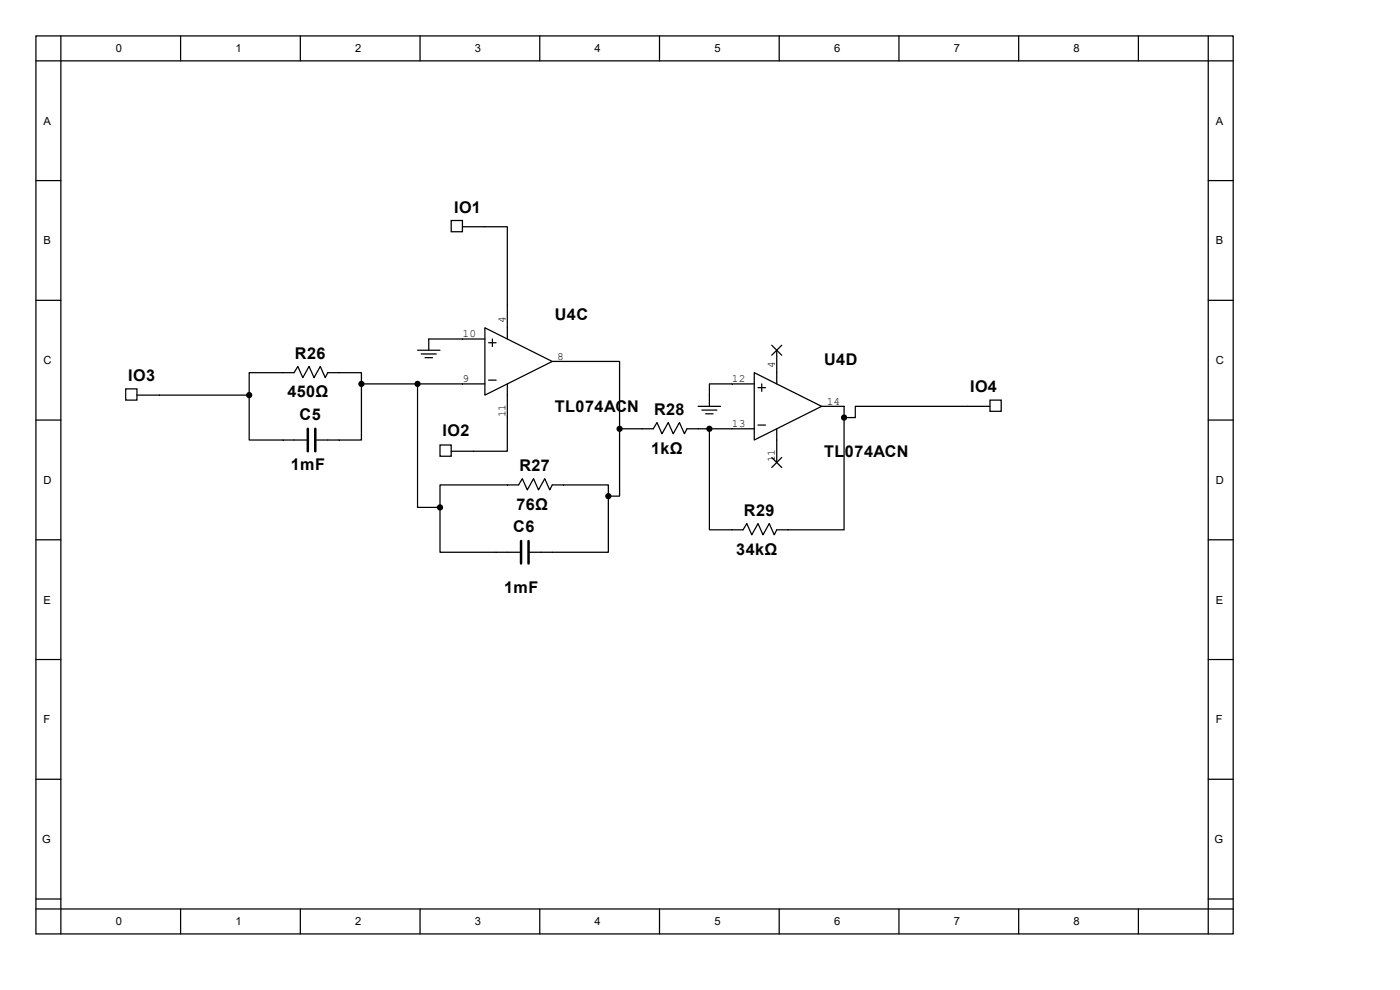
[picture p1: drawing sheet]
<svg xmlns="http://www.w3.org/2000/svg" width="297mm" height="210mm" viewBox="0 0 297 210" stroke-linecap="round" stroke-linejoin="round" font-family="sans-serif">
<g fill="none" stroke="#000" stroke-width=".26">
<path d="M7.6 7.6h254v190.5h-254zM7.6 12.9h254M12.9 7.6v190.5M38.3 7.6v5.3M63.7 7.6v5.3M89.1 7.6v5.3M114.5 7.6v5.3M139.9 7.6v5.3M165.3 7.6v5.3M190.7 7.6v5.3M216.1 7.6v5.3M241.5 7.6v5.3"/>
<path d="M256.3 7.6v190.5M7.6 38.3h5.3M256.3 38.3h5.3M95.7 46.8h2.4v2.4h-2.4zM98.1 48.1h9.5v23.8M7.6 63.7h5.3M88.6 74.3h4.7M89.4 75.1h3.2M90.2 75.9h1.6M102.9 69.5l14.3 7.2-14.3 7.1zM102.9 71.9h-11.9v2.4M103.7 72.7h1.6"/>
<path d="M104.5 71.9v1.6M117.2 76.7h14.2v14.3M160 79.1l14.3 7.1-14.3 7.1zM163.7 73.2l2.1 2.2M164.8 74.3v7.1M165.8 73.2l-2.1 2.2M256.3 63.7h5.3M7.6 89.1h5.3M26.7 82.5h2.4v2.4h-2.4zM29.1 83.8h23.8M52.9 83.8v9.5h12.4M76.7 81.4v-2.3h-7.2l-.5 1-1.1-2.4-1.3 2.4-1-2.4-1.4 2.4-1-2.4-.8 1.4h-9.5v4.7"/>
<path d="M76.7 81.4v11.9h-9.8M76.7 81.4h26.2M88.6 81.4v26.2h4.7M93.3 94.4h2.4v2.4h-2.4zM103.7 80.6h1.6M107.6 81.4v14.3h-11.9M131.4 91h7.2l.8-1.4 1 2.4 1.4-2.4 1 2.4 1.3-2.4 1.1 2.4 .5-1h14.3M131.4 91v14.3h-2.3M148.1 86.2h4.8M148.9 87h3.2M149.7 87.8h1.6M160 81.4h-9.5v4.8"/>
<path d="M160.8 90.2h1.6M160.8 82.2h1.6M161.6 81.4v1.6M163.7 97l2.1 2.2M164.8 91v7.1M165.8 97l-2.1 2.2M174.3 86.2h4.8v2.4M179.1 88.6v23.8h-14.3l-.5 1.1-1.1-2.4-1.3 2.4-1.1-2.4-1.3 2.4-1.1-2.4-.8 1.3h-7.1v-21.4M210 84.9h2.4v2.4h-2.4zM210 86.2h-28.5v2.4h-2.4M256.3 89.1h5.3M7.6 114.5h5.3"/>
<path d="M93.3 107.6v9.6h17.2M129.1 105.3v-2.4h-11.9l-.6 1-1-2.4-1.4 2.4-1-2.4-1.3 2.4-1.1-2.4-.8 1.4h-16.7v4.7M129.1 105.3v11.9h-17M256.3 114.5h5.3M7.6 139.9h5.3M256.3 139.9h5.3M7.6 165.3h5.3M256.3 165.3h5.3M7.6 190.7h5.3M7.6 192.8h254M38.3 192.8v5.3M63.7 192.8v5.3"/>
<path d="M89.1 192.8v5.3M114.5 192.8v5.3M139.9 192.8v5.3M165.3 192.8v5.3M190.7 192.8v5.3M216.1 192.8v5.3M241.5 192.8v5.3M256.3 190.7h5.3"/>
</g>
<path d="M65.3 91v4.7M66.9 91v4.7M110.5 114.8v4.7M112.1 114.8v4.7" fill="none" stroke="#000" stroke-width=".53"/>
<g fill="#000" stroke="#000" stroke-width=".26">
<circle cx="52.9" cy="83.8" r=".53"/>
<circle cx="76.7" cy="81.4" r=".53"/>
<circle cx="88.6" cy="81.4" r=".53"/>
<circle cx="131.4" cy="91" r=".53"/>
<circle cx="150.5" cy="91" r=".53"/>
<circle cx="179.1" cy="88.6" r=".53"/>
<circle cx="93.3" cy="107.6" r=".53"/>
<circle cx="129.1" cy="105.3" r=".53"/>
</g>
<g font-size="3.4">
<text x="96.4" y="45.1">IO1</text>
<text x="117.7" y="67.9">U4C</text>
<text x="62.6" y="76.1">R26</text>
<text x="174.8" y="77.4">U4D</text>
<text x="27.2" y="80.9">IO3</text>
<text x="205.8" y="83.2">IO4</text>
<text x="61" y="84.3">450Ω</text>
<text x="63.5" y="89.1">C5</text>
<text x="117.7" y="87.5">TL074ACN</text>
<text x="138.8" y="88">R28</text>
<text x="93.9" y="92.5">IO2</text>
<text x="61.7" y="99.7">1mF</text>
<text x="110.2" y="99.9">R27</text>
<text x="138.1" y="96.2">1kΩ</text>
<text x="174.8" y="97">TL074ACN</text>
<text x="108.8" y="112.9">C6</text>
<text x="109.6" y="108.1">76Ω</text>
<text x="157.8" y="109.4">R29</text>
<text x="156.2" y="117.6">34kΩ</text>
<text x="106.9" y="125.9">1mF</text>
</g>
<g font-size="2.4">
<text x="24.6" y="11.1">0</text>
<text x="50" y="11.1">1</text>
<text x="75.4" y="11.1">2</text>
<text x="100.8" y="11.1">3</text>
<text x="126.2" y="11.1">4</text>
<text x="151.6" y="11.1">5</text>
<text x="177" y="11.1">6</text>
<text x="202.4" y="11.1">7</text>
<text x="227.8" y="11.1">8</text>
<text x="9.2" y="26.5">A</text>
<text x="257.9" y="26.5">A</text>
<text x="9.2" y="51.9">B</text>
<text x="257.9" y="51.9">B</text>
<text x="98.1" y="71.5">10</text>
<text x="107.2" y="68.5" transform="rotate(-90 107.2 68.5)">4</text>
<text x="9.2" y="77.3">C</text>
<text x="118.2" y="76.3">8</text>
<text x="164.4" y="78" transform="rotate(-90 164.4 78)">4</text>
<text x="257.9" y="77.3">C</text>
<text x="98.1" y="81">9</text>
<text x="155.3" y="81">12</text>
<text x="107.2" y="88.6" transform="rotate(-90 107.2 88.6)">11</text>
<text x="175.4" y="85.8">14</text>
<text x="155.3" y="90.6">13</text>
<text x="164.4" y="98.1" transform="rotate(-90 164.4 98.1)">11</text>
<text x="9.2" y="102.7">D</text>
<text x="257.9" y="102.7">D</text>
<text x="9.2" y="128.1">E</text>
<text x="257.9" y="128.1">E</text>
<text x="9.2" y="153.5">F</text>
<text x="257.9" y="153.5">F</text>
<text x="8.9" y="178.9">G</text>
<text x="257.6" y="178.9">G</text>
<text x="24.6" y="196.3">0</text>
<text x="50" y="196.3">1</text>
<text x="75.4" y="196.3">2</text>
<text x="100.8" y="196.3">3</text>
<text x="126.2" y="196.3">4</text>
<text x="151.6" y="196.3">5</text>
<text x="177" y="196.3">6</text>
<text x="202.4" y="196.3">7</text>
<text x="227.8" y="196.3">8</text>
</g>
</svg>
